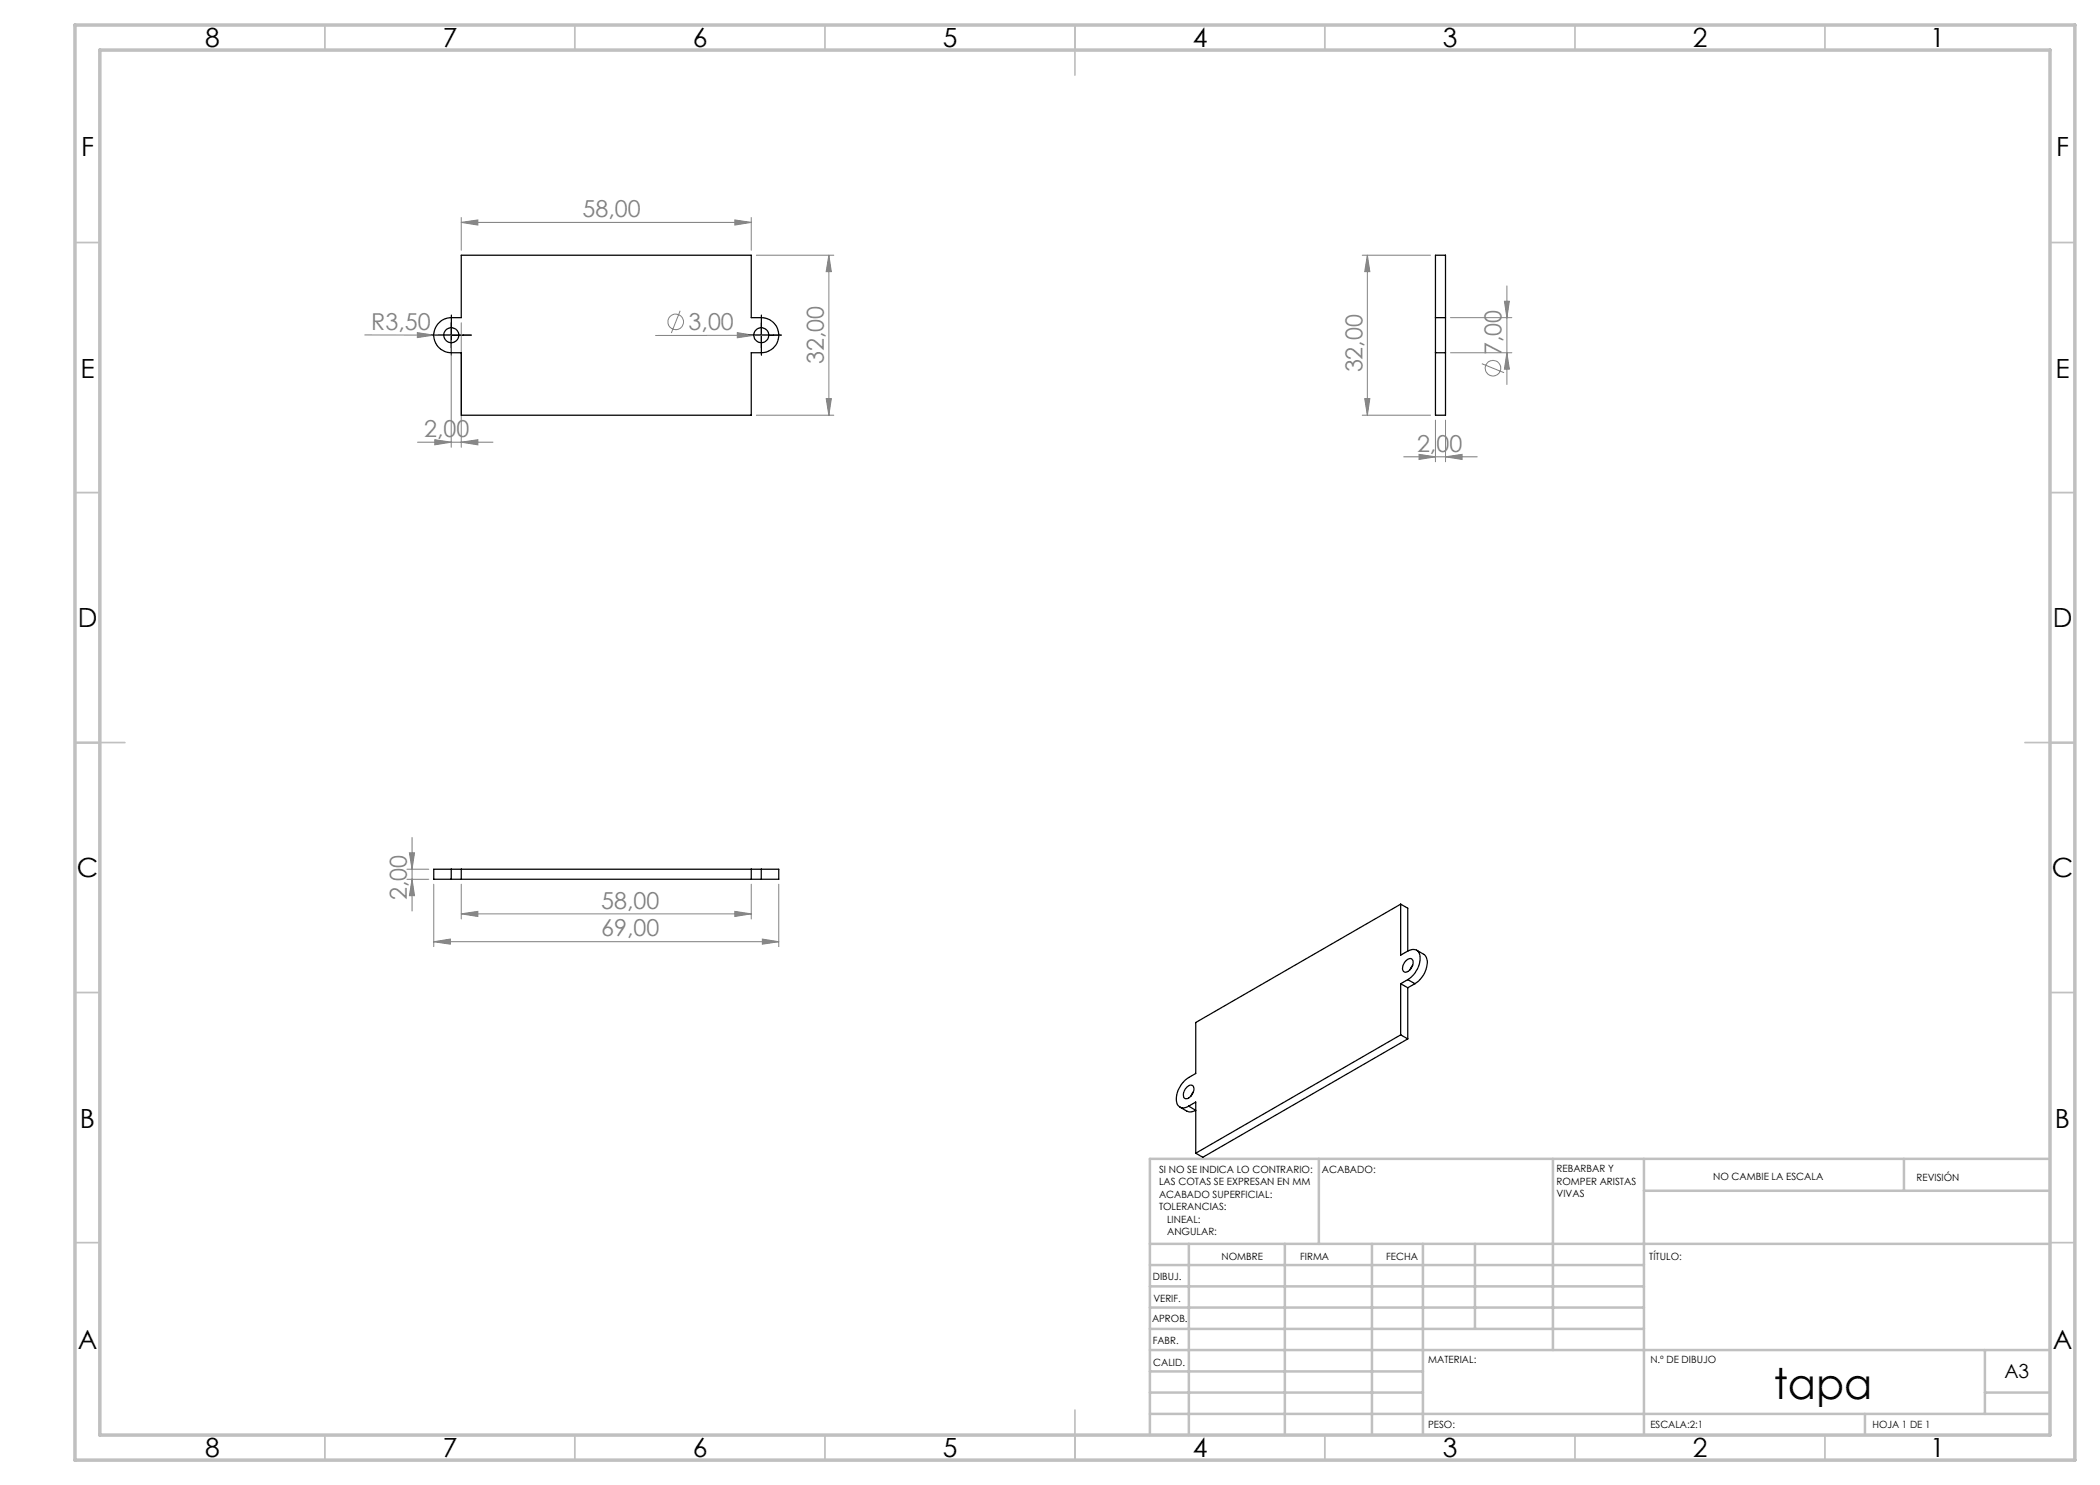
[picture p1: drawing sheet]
<svg xmlns="http://www.w3.org/2000/svg" width="420mm" height="297mm" viewBox="0 0 420 297" stroke-linecap="round" stroke-linejoin="round" font-family="sans-serif">
<g fill="none" stroke="#808080" stroke-width=".2">
<path d="M92.3 44.5l3.3-.5v1zM92.3 43.5v6.6M92.3 44.5h57.9M147 44l3.2 .5-3.2 .5zM150.2 43.5v6.6M151.3 51h15.5M165.8 51v32M165.8 51l.5 3.3h-1.1zM272.5 51h13.6M273.5 51l.5 3.3h-1.1zM273.5 51v32M301.4 57.2v19.7"/>
<path d="M73 67h13.7M83.5 66.5l3.2 .5-3.2 .5zM86.7 67h3.5M90.2 68v21.5M92.3 64.6v24.9M136 62.2l-1.7 4.4M147.5 66.5l3.2 .6-3.2 .5zM150.7 67.1h-19.6M153.7 67l-3 .1M165.2 79.7h1.1l-.5 3.3zM272.9 79.7h1.1l-.5 3.3zM290.1 63.5h12.3"/>
<path d="M290.1 70.6h12.3M296.4 72.7l4.4 1.8M300.9 60.3h1l-.5 3.2zM301.4 70.6l.5 3.2h-1zM83.5 88.4h15.1M87 87.9l3.2 .5-3.2 .6zM92.3 88.4l3.3-.5v1.1zM151.3 83h15.5M272.5 83h13.6M280.7 91.4h14.8M283.8 90.9l3.3 .5-3.3 .5zM287.1 84v8.4"/>
<path d="M289.1 91.4l3.3-.5v1zM289.1 84v8.4M81.4 173.8h4.4M81.4 175.9h4.4M81.9 170.6h1l-.5 3.2zM82.4 175.9l.5 3.2h-1zM82.4 167.5v14.7M86.7 176.8v12.5M92.3 176.8v7M150.2 176.8v7M155.8 176.8v12.5M86.7 188.3l3.4-.5v1z"/>
<path d="M86.7 188.3h69.1M92.3 182.8l3.3-.5v1zM92.3 182.8h57.9M147 182.3l3.2 .5-3.2 .5zM152.5 187.8l3.3 .5-3.3 .5z"/>
<circle cx="135.1" cy="64.4" r="1.55"/>
<circle cx="298.6" cy="73.6" r="1.56"/>
</g>
<path d="M87.8 67h-1.5M90.3 64.5v-1.5M90.3 69.5v1.5M92.8 67h1.5M149.8 67h-1.5M152.3 64.5v-1.5M152.3 69.5v1.5M154.8 67h1.5" fill="none" stroke="#000" stroke-width=".2" stroke-dasharray="15.2 1.3 1.3 1.3"/>
<path d="M87.8 67h4.9M90.2 64.6v4.9M149.8 67h5M152.3 64.6v4.9" fill="none" stroke="#000" stroke-width=".2"/>
<g fill="none" stroke="#c0c0c0" stroke-width=".35">
<path d="M65 5v5M115 5v5M165 5v5M215 5v10M265 5v5M315 5v5M365 5v5M15 48.5h5M410 48.5h5M15 98.5h5M410 98.5h5M15 148.5h10"/>
<path d="M405 148.5h10M15 198.5h5M410 198.5h5M15 248.5h5M410 248.5h5M65 287v5M115 287v5M165 287v5M215 282v10M265 287v5M315 287v5M365 287v5"/>
</g>
<g fill="none" stroke="#c0c0c0" stroke-width=".5">
<path d="M263.8 231.8v17M310.6 231.8v38.2M328.8 231.8v55.2M328.8 238.2h81.2M380.8 231.8v6.4M410 231.8h-180v55.2M230 248.8h180M230 257.3h98.8M230 253h98.8M237.8 248.8v38.2M257 248.8v38.2M274.4 248.8v38.2"/>
<path d="M284.6 248.8v38.2M295 248.8v17M230 265.8h98.8M230 261.5h98.8M230 278.5h54.6M230 274.3h54.6M230 270h180M397 278.5h13M397 270v12.8M230 282.8h180M373 282.8v4.2"/>
</g>
<path d="M15 5h400v287h-400zM20 10h390v277h-390z" fill="none" stroke="#c0c0c0" stroke-width=".7"/>
<g fill="#808080">
<path d="M83.5 66.5l3.2 .5-3.2 .5z"/>
<path d="M147.5 66.5l3.2 .6-3.2 .5z"/>
<path d="M92.3 88.4l3.3-.5v1.1zM87 87.9l3.2 .5-3.2 .6z"/>
<path d="M92.3 182.8l3.3-.5v1zM147 182.3l3.2 .5-3.2 .5zM86.7 188.3l3.4-.5v1zM152.5 187.8l3.3 .5-3.3 .5zM283.8 90.9l3.3 .5-3.3 .5zM289.1 91.4l3.3-.5v1z"/>
<path d="M92.3 44.5l3.3-.5v1zM147 44l3.2 .5-3.2 .5z"/>
<path d="M165.8 51l.5 3.3h-1.1zM165.2 79.7h1.1l-.5 3.3zM81.9 170.6h1l-.5 3.2zM82.4 175.9l.5 3.2h-1zM273.5 51l.5 3.3h-1.1zM272.9 79.7h1.1l-.5 3.3zM300.9 60.3h1l-.5 3.2zM301.4 70.6l.5 3.2h-1z"/>
</g>
<g fill="none" stroke="#000" stroke-width=".25">
<path d="M92.3 51h57.9v12.5a7.2 7.2 0 0 1 3.3 .3 3.5 3.5 0 0 1 2.2 3.9 3.5 3.5 0 0 1-3.4 2.9h-2.1v12.4h-57.9v-12.4a7.2 7.2 0 0 1-3.3-.3 3.5 3.5 0 0 1-2.2-3.9 3.5 3.5 0 0 1 3.4-2.9h2.1zM287.1 63.5v7.1M287.1 70.6h2M287.1 63.5h2M287.1 63.5v-12.5h2v12.5M287.1 70.6v12.4h2v-12.4M289.1 63.5v7.1M90.2 173.8h-3.5v2.1h3.5M90.2 173.8h62.1M90.2 175.9h62.1M90.2 173.8v2.1M92.3 173.8v2.1"/>
<path d="M150.2 173.8v2.1M152.3 173.8h3.5v2.1h-3.5M152.3 173.8v2.1M280.1 180.8l-41 23.7v10.2l-1.4 .8a4.9 4.9 0 0 0-2.2 5.4 1.46 1.46 0 0 0 2.2 .3M280.1 180.8v10.2l1.5-.8M280.1 196.7v10.3M280.1 196.7l1.5 .9M280.1 180.8l1.5 .8v8.6M281.1 192.3a.85 .85 0 0 1 1.5-.2 2.05 2.05 0 0 1-1.6 2.3 1.23 1.23 0 0 1-.1-1.9zM281.6 190.2a1.54 1.54 0 0 1 1.8-.1 1.54 1.54 0 0 1 .6 1.7 5.6 5.6 0 0 1-2.4 4.1M281.6 195.9l-1.5 .8M281.6 197.6v10.2"/>
<path d="M281.6 195.9l1.4 .8M282.5 193l-.5 .9M283 196.7l-1.4 .9M283.3 190l1.4 .8a2.5 2.5 0 0 1 .5 3 5.4 5.4 0 0 1-2.2 2.9M237.4 217.4a.8 .8 0 0 1 1.2-.2 .8 .8 0 0 1 .1 1.1 1.68 1.68 0 0 1-1.7 1.4 1.62 1.62 0 0 1 .4-2.3zM238.7 218.4l-.5 .8M280.1 207l-41 23.6M280.1 207l1.5 .8M281.6 207.8l-41 23.7-1.5-.9M237.7 221.2l1.4 .9-.9 .3h-.5l-1.7-1M237.7 221.2l1.4-.8v10.2"/>
<circle cx="90.3" cy="67" r="1.5"/>
<circle cx="152.3" cy="67" r="1.51"/>
</g>
<text font-size="8.5" x="354.8" y="279.7">tapa</text>
<g font-size="5.3">
<text x="41" y="9.5">8</text>
<text x="88.5" y="9.5">7</text>
<text x="138.5" y="9.5">6</text>
<text x="188.5" y="9.5">5</text>
<text x="238.5" y="9.5">4</text>
<text x="288.5" y="9.5">3</text>
<text x="338.5" y="9.5">2</text>
<text x="386" y="9.5">1</text>
<text x="16.2" y="31.2">F</text>
<text x="411.2" y="31.2">F</text>
<text x="16.1" y="75.5">E</text>
<text x="411.1" y="75.5">E</text>
<text x="15.5" y="125.5">D</text>
<text x="410.5" y="125.5">D</text>
<text x="15.4" y="175.5">C</text>
<text x="410.4" y="175.5">C</text>
<text x="16" y="225.5">B</text>
<text x="411" y="225.5">B</text>
<text x="15.5" y="269.7">A</text>
<text x="410.5" y="269.7">A</text>
<text x="41" y="291.5">8</text>
<text x="88.5" y="291.5">7</text>
<text x="138.5" y="291.5">6</text>
<text x="188.5" y="291.5">5</text>
<text x="238.5" y="291.5">4</text>
<text x="288.5" y="291.5">3</text>
<text x="338.5" y="291.5">2</text>
<text x="386" y="291.5">1</text>
</g>
<g font-size="4.7" fill="#808080">
<text x="116.5" y="43.5">58,00</text>
<text x="74.3" y="66.1">R3,50</text>
<text x="137.7" y="66.1">3,00</text>
<text x="300.3" y="71.1" transform="rotate(-90 300.3 71.1)">7,00</text>
<text x="164.8" y="72.8" transform="rotate(-90 164.8 72.8)">32,00</text>
<text x="272.5" y="74.5" transform="rotate(-90 272.5 74.5)">32,00</text>
<text x="84.8" y="87.4">2,00</text>
<text x="283.4" y="90.3">2,00</text>
<text x="81.4" y="180.1" transform="rotate(-90 81.4 180.1)">2,00</text>
<text x="120.2" y="181.7">58,00</text>
<text x="120.2" y="187.3">69,00</text>
</g>
<text font-size="3.9" x="400.9" y="275.5">A3</text>
<g font-size="2">
<text x="231.8" y="234.6">SI NO SE INDICA LO CONTRARIO:</text>
<text x="231.8" y="237.1">LAS COTAS SE EXPRESAN EN MM</text>
<text x="231.8" y="239.6">ACABADO SUPERFICIAL:</text>
<text x="264.4" y="234.6">ACABADO:</text>
<text x="311.3" y="234.5">REBARBAR Y</text>
<text x="311.3" y="237">ROMPER ARISTAS</text>
<text x="311.3" y="239.5">VIVAS</text>
<text x="342.6" y="236">NO CAMBIE LA ESCALA</text>
<text x="383.3" y="236.2">REVISIÓN</text>
<text x="231.8" y="242.1">TOLERANCIAS:</text>
<text x="233.4" y="244.6">LINEAL:</text>
<text x="233.4" y="247.1">ANGULAR:</text>
<text x="244.3" y="252">NOMBRE</text>
<text x="260" y="251.9">FIRMA</text>
<text x="277.2" y="251.9">FECHA</text>
<text x="329.9" y="251.9">TÍTULO:</text>
<text x="230.6" y="256.1">DIBUJ.</text>
<text x="230.7" y="260.3">VERIF.</text>
<text x="230.4" y="264.4">APROB.</text>
<text x="230.5" y="268.8">FABR.</text>
<text x="230.7" y="273.1">CALID.</text>
<text x="285.6" y="272.5">MATERIAL:</text>
<text x="330.1" y="272.5">N.º DE DIBUJO</text>
<text x="285.6" y="285.5">PESO:</text>
<text x="330.1" y="285.6">ESCALA:2:1</text>
<text x="374.5" y="285.6">HOJA 1 DE 1</text>
</g>
</svg>
